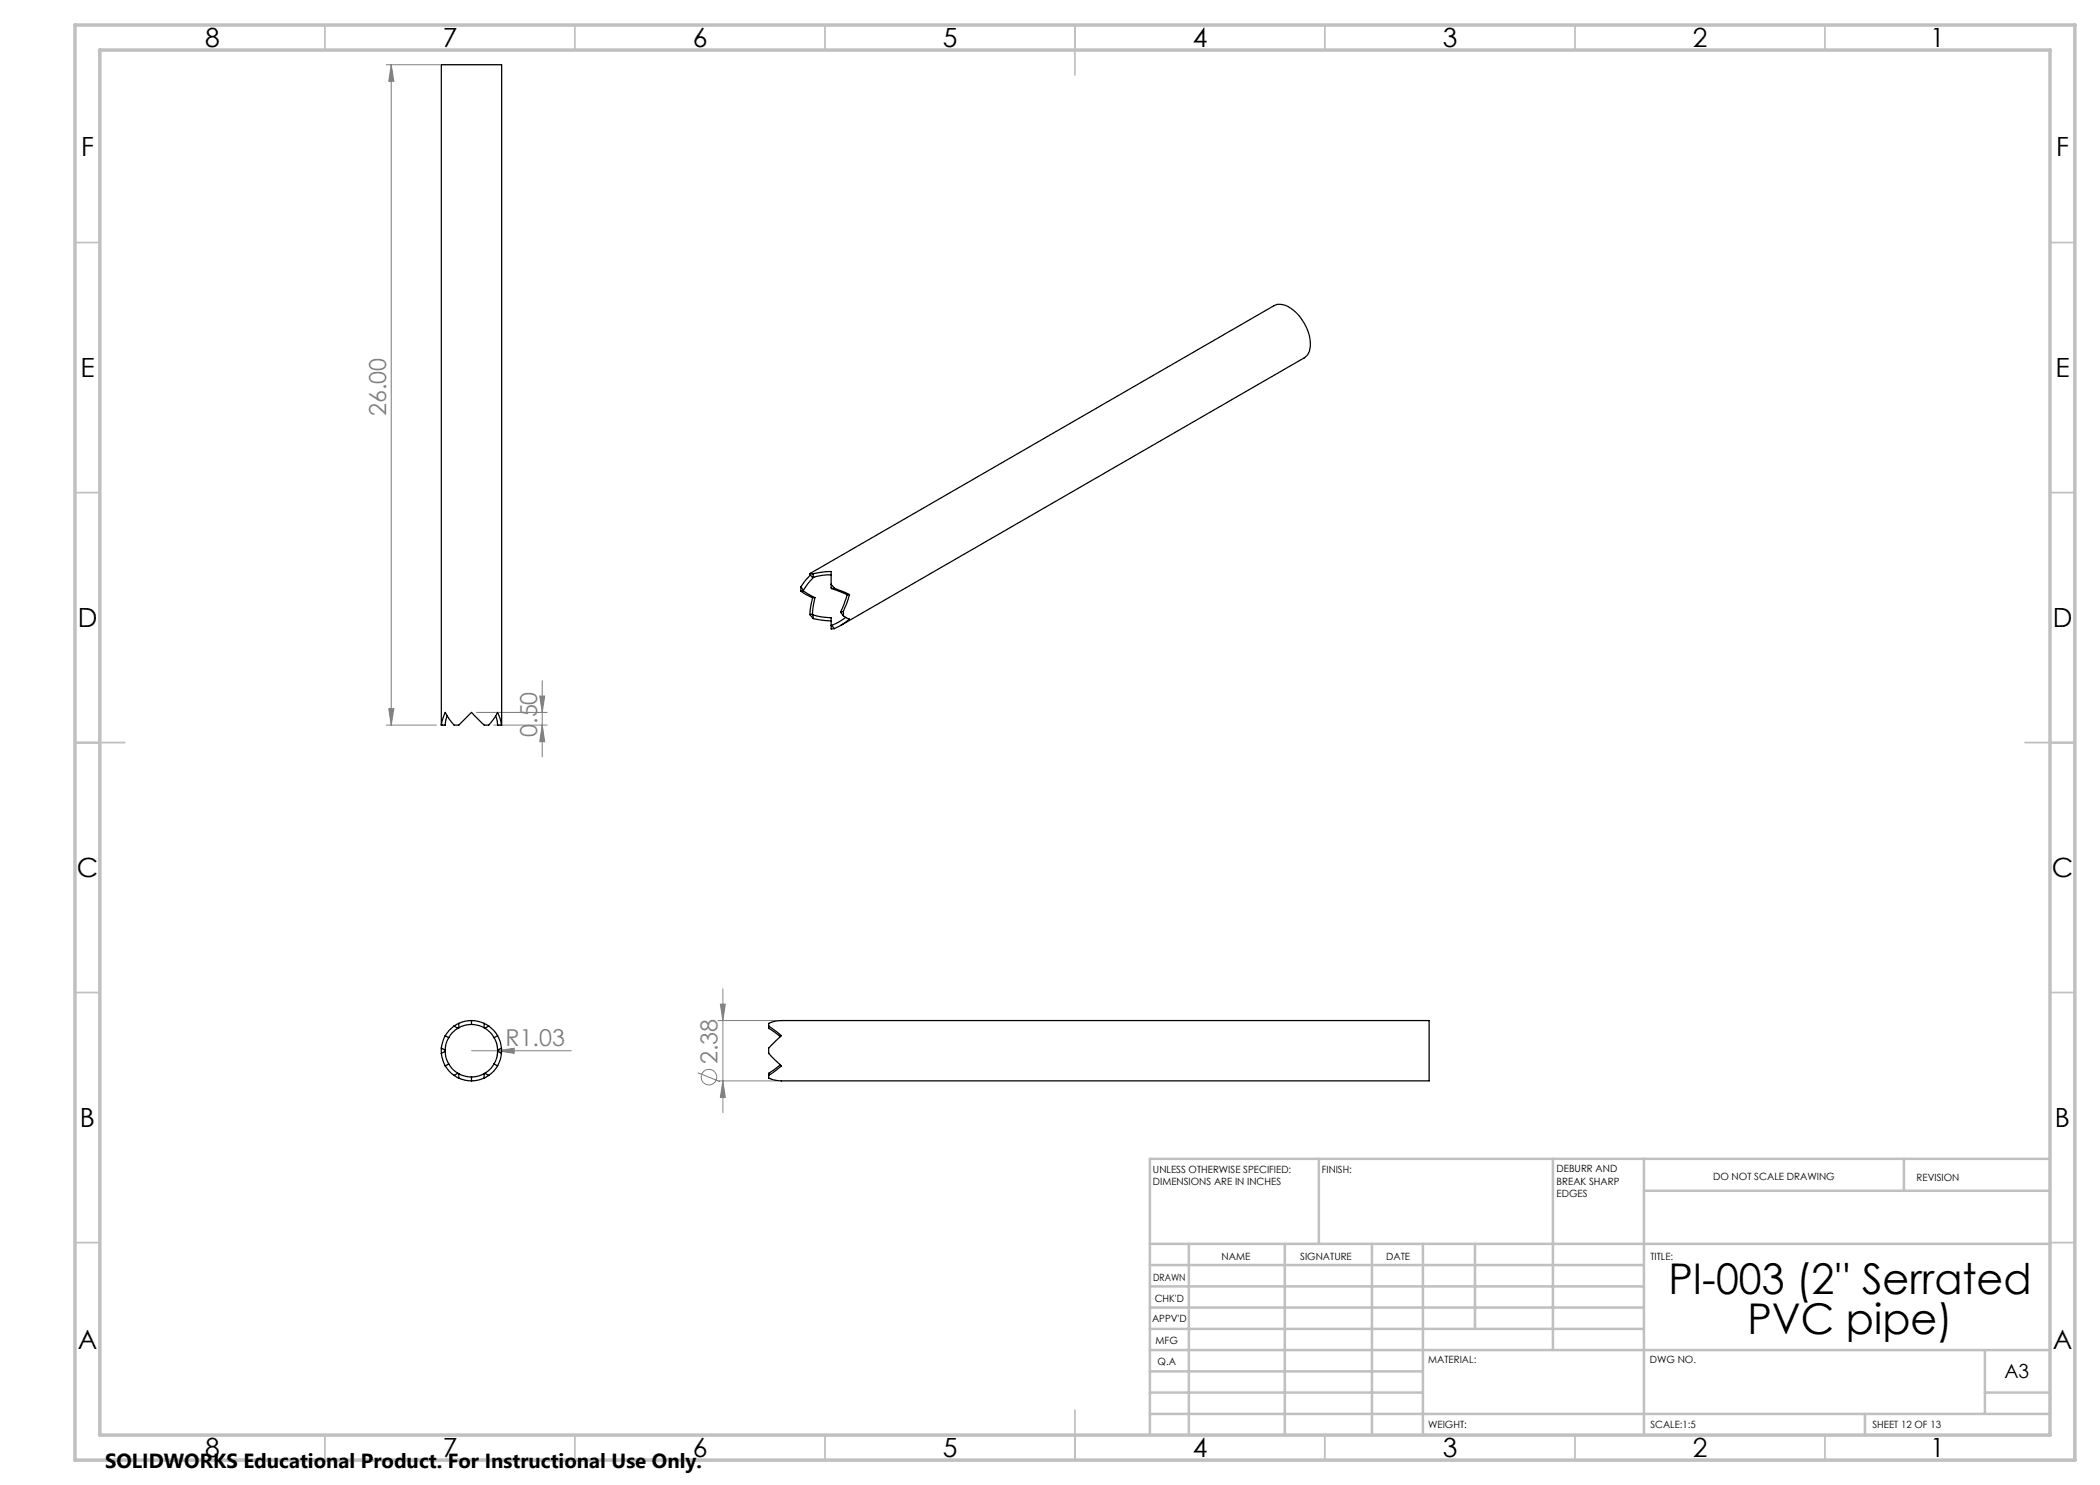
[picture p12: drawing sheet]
<svg xmlns="http://www.w3.org/2000/svg" width="420mm" height="297mm" viewBox="0 0 420 297" stroke-linecap="round" stroke-linejoin="round" font-family="sans-serif">
<g fill="none" stroke="#808080" stroke-width=".2">
<path d="M77.3 12.9h10.7M78.2 12.9v132.1M78.2 12.9l.6 3.4h-1zM107.9 139.2h1l-.5 3.3zM108.4 136.1v15.3M77.3 145h10M77.8 141.7h1l-.6 3.3zM95.3 142.5h14.1M98.7 145h10.7M108.4 145l.5 3.3h-1zM144.6 197.8v24.7M94.3 210.1h20"/>
<path d="M99.2 208.4a5.3 5.3 0 0 1 .2 2.7M99.5 210.1l3.3-.4v1zM139.6 214.6l4.4 1.7M143.6 204.1h11.7M143.6 216.2h11.7M144.1 200.8h1l-.5 3.3zM144.6 216.2l.5 3.3h-1z"/>
<circle cx="141.8" cy="215.4" r="1.56"/>
</g>
<g fill="none" stroke="#c0c0c0" stroke-width=".35">
<path d="M65 5v5M115 5v5M165 5v5M215 5v10M265 5v5M315 5v5M365 5v5M15 48.5h5M410 48.5h5M15 98.5h5M410 98.5h5M15 148.5h10"/>
<path d="M405 148.5h10M15 198.5h5M410 198.5h5M15 248.5h5M410 248.5h5M65 287v5M115 287v5M165 287v5M215 282v10M265 287v5M315 287v5M365 287v5"/>
</g>
<g fill="none" stroke="#c0c0c0" stroke-width=".5">
<path d="M263.8 231.8v17M310.6 231.8v38.2M328.8 231.8v55.2M328.8 238.2h81.2M380.8 231.8v6.4M410 231.8h-180v55.2M230 248.8h180M230 257.3h98.8M230 253h98.8M237.8 248.8v38.2M257 248.8v38.2M274.4 248.8v38.2"/>
<path d="M284.6 248.8v38.2M295 248.8v17M230 265.8h98.8M230 261.5h98.8M230 278.5h54.6M230 274.3h54.6M230 270h180M397 278.5h13M397 270v12.8M230 282.8h180M373 282.8v4.2"/>
</g>
<path d="M15 5h400v287h-400zM20 10h390v277h-390z" fill="none" stroke="#c0c0c0" stroke-width=".7"/>
<g fill="#808080">
<path d="M99.5 210.1l3.3-.4v1z"/>
<path d="M78.2 12.9l.6 3.4h-1zM77.8 141.7h1l-.6 3.3zM144.1 200.8h1l-.5 3.3zM144.6 216.2l.5 3.3h-1z"/>
<path d="M107.9 139.2h1l-.5 3.3zM108.4 145l.5 3.3h-1z"/>
</g>
<g fill="none" stroke="#000" stroke-width=".25">
<path d="M160.2 117.4v.8M160.2 118.2l2.3 1.4M160.2 117.4l.5 .6M160.7 118.2l2.3 1.3M160.7 118v.2M160.7 118.2h-.5M162 114.8l92.8-53.7a3.7 3.7 0 0 1 4.1 1.2 8.6 8.6 0 0 1 3 8l-.4 .7-.6 .5-92.8 53.6M162 114.8l.6 .7M162.1 115l-.9 .9-1 1.5M162.5 119.6l-.5 3.3M162.6 114.8l3.6-.5v2.5M162.6 114.8h-.6"/>
<path d="M162.6 114.8v.7M162.8 115.4l-1.3 1.4-.8 1.2M163 119.5l-.5 3.3M163 119.5l-.5 .1M166.2 116.8l.7 .8M166.2 115h-1.5l-2.1 .5M166.2 116.8l.1 .9M166.3 117.7l3.1 1.3M166.9 117.6l3 1.3M166.9 117.6l-.6 .1M169.4 119l-1.3 3.3M169.9 118.9l-1.2 3.4"/>
<path d="M169.9 118.9l-.5 .1M162 122.9l.6 .8M162.5 122.8l.1 .2M162.5 122.8l-.5 .1M162.6 123.7l3.6 .5M162.6 123l1.4 .3 2.2 .2v1.6M162.6 123v.7M166.2 125.1v.7l.7-.1M166.2 125.1h.1M166.3 125.1l.6 .6M168.1 122.3l.6 .9M168.7 123.2l1.2 .6a10.3 10.3 0 0 1-3 1.9"/>
<path d="M168.7 122.3v.9M168.7 122.3h-.6M169.2 123.5l-1.6 1-1.3 .6M88.3 145l.7-2.5 .8 1.3 1 1.2h1l2.5-2.5 2.5 2.5h1l.9-1.2 .8-1.3 .5 1.3 .3 1.2M88.3 145h.1M88.3 145v-132.1h12v132.1M89.4 143.2l-.4 1.8h-.7M99.1 143.2l.4 1.8h.8M88.3 210.7l.2 1.3 .5 1.2M88.3 209.6v1.1M88.3 209.6l.7 .4M89 210.3l.1 1 .6 1.5"/>
<path d="M89 210v.3M89 207.1l-.5 1.2-.2 1.3M89 213.2l.8 1 1 .9M89 210.3l-.7 .4M89 207.1l.7 .4M89.7 207.5l-.4 1-.3 1.5M89.7 212.8l.6 .8 1.3 1.1M89.7 212.8l-.7 .4M90.8 215.1l1 .5M90.8 205.2l-1 .9-.8 1M90.8 205.2l.8 .5M91.6 214.7h.2"/>
<path d="M91.6 205.7l-1.3 1-.6 .8M91.6 214.7l-.8 .4M91.8 205.6l-.2 .1M91.8 204.7l-1 .5M91.8 215.6l1.2 .4 1.3 .2M91.8 214.7l1.4 .6 1.1 .1M91.8 204.7v.9M91.8 214.7v.9M94.3 204.1l-1.3 .2-1.2 .4M94.3 204.9l-1.1 .1-1.4 .6M94.3 204.1l1.3 .2 1.2 .4M94.3 204.9l1 .1 1.5 .6"/>
<path d="M94.3 204.1v.8M94.3 215.4v.8M96.8 204.7l1 .5M96.8 205.6l.2 .1M96.8 215.6l-1.2 .4-1.3 .2M96.8 214.7l-1.5 .6-1 .1M96.8 204.7v.9M96.8 214.7v.9M97 214.7h-.2M97 205.7l1.2 1 .6 .8M97 214.7l.8 .4M97.8 215.1l-1 .5"/>
<path d="M97.8 205.2l.9 .9 .8 1M97.8 205.2l-.8 .5M98.8 212.8l-.6 .8-1.2 1.1M98.8 207.5l.5 1 .2 1.5M98.8 212.8l.7 .4M99.5 210v.3M99.5 210.3l-.1 1-.6 1.5M99.5 213.2l-.8 1-.9 .9M99.5 207.1l.5 1.2 .3 1.3M99.5 210.3l.8 .4M99.5 207.1l-.7 .4M100.3 209.6v1.1"/>
<path d="M100.3 210.7a5.8 5.8 0 0 1-.8 2.5M100.3 209.6l-.8 .4M153.7 205.2v-.5l1.3-.4 1.3-.2h129.5v12.1h-129.5l-1.3-.2-1.3-.4v-.5M153.7 205.2l2.6 1.9-2.6 2.5v1.1l2.6 2.5-2.6 1.9M153.7 205.2v.5l2.4 1.6M156.1 213l-2.4 1.7v.4"/>
</g>
<g font-size="8.5">
<text x="333.7" y="258.8">PI-003 (2'' Serrated</text>
<text x="349.5" y="266.9">PVC pipe)</text>
</g>
<g font-size="5.3">
<text x="41" y="9.5">8</text>
<text x="88.5" y="9.5">7</text>
<text x="138.5" y="9.5">6</text>
<text x="188.5" y="9.5">5</text>
<text x="238.5" y="9.5">4</text>
<text x="288.5" y="9.5">3</text>
<text x="338.5" y="9.5">2</text>
<text x="386" y="9.5">1</text>
<text x="16.2" y="31.3">F</text>
<text x="411.2" y="31.3">F</text>
<text x="16.1" y="75.5">E</text>
<text x="411.1" y="75.5">E</text>
<text x="15.5" y="125.5">D</text>
<text x="410.5" y="125.5">D</text>
<text x="15.4" y="175.5">C</text>
<text x="410.4" y="175.5">C</text>
<text x="16" y="225.5">B</text>
<text x="411" y="225.5">B</text>
<text x="15.5" y="269.8">A</text>
<text x="410.5" y="269.8">A</text>
<text x="41" y="291.5">8</text>
<text x="88.5" y="291.5">7</text>
<text x="138.5" y="291.5">6</text>
<text x="188.5" y="291.5">5</text>
<text x="238.5" y="291.5">4</text>
<text x="288.5" y="291.5">3</text>
<text x="338.5" y="291.5">2</text>
<text x="386" y="291.5">1</text>
</g>
<g font-size="4.7" fill="#808080">
<text x="77.3" y="83.2" transform="rotate(-90 77.3 83.2)">26.00</text>
<text x="107.4" y="147.4" transform="rotate(-90 107.4 147.4)">0.50</text>
<text x="101.1" y="209.2">R1.03</text>
<text x="143.5" y="212.8" transform="rotate(-90 143.5 212.8)">2.38</text>
</g>
<text font-size="4.1" x="21" y="293.7">SOLIDWORKS Educational Product. For Instructional Use Only.</text>
<text font-size="3.9" x="400.9" y="275.5">A3</text>
<g font-size="2">
<text x="230.6" y="234.6">UNLESS OTHERWISE SPECIFIED:</text>
<text x="230.6" y="237.1">DIMENSIONS ARE IN INCHES</text>
<text x="264.4" y="234.6">FINISH:</text>
<text x="311.3" y="234.5">DEBURR AND</text>
<text x="311.3" y="237">BREAK SHARP</text>
<text x="311.3" y="239.5">EDGES</text>
<text x="342.6" y="236">DO NOT SCALE DRAWING</text>
<text x="383.3" y="236.2">REVISION</text>
<text x="244.3" y="252">NAME</text>
<text x="260" y="251.9">SIGNATURE</text>
<text x="277.2" y="251.9">DATE</text>
<text x="330.1" y="251.9">TITLE:</text>
<text x="230.6" y="256.1">DRAWN</text>
<text x="230.9" y="260.3">CHK'D</text>
<text x="230.4" y="264.4">APPV'D</text>
<text x="231.1" y="268.8">MFG</text>
<text x="231.5" y="273">Q.A</text>
<text x="285.6" y="272.5">MATERIAL:</text>
<text x="330" y="272.5">DWG NO.</text>
<text x="285.6" y="285.5">WEIGHT:</text>
<text x="330.1" y="285.6">SCALE:1:5</text>
<text x="374.5" y="285.6">SHEET 12 OF 13</text>
</g>
</svg>
